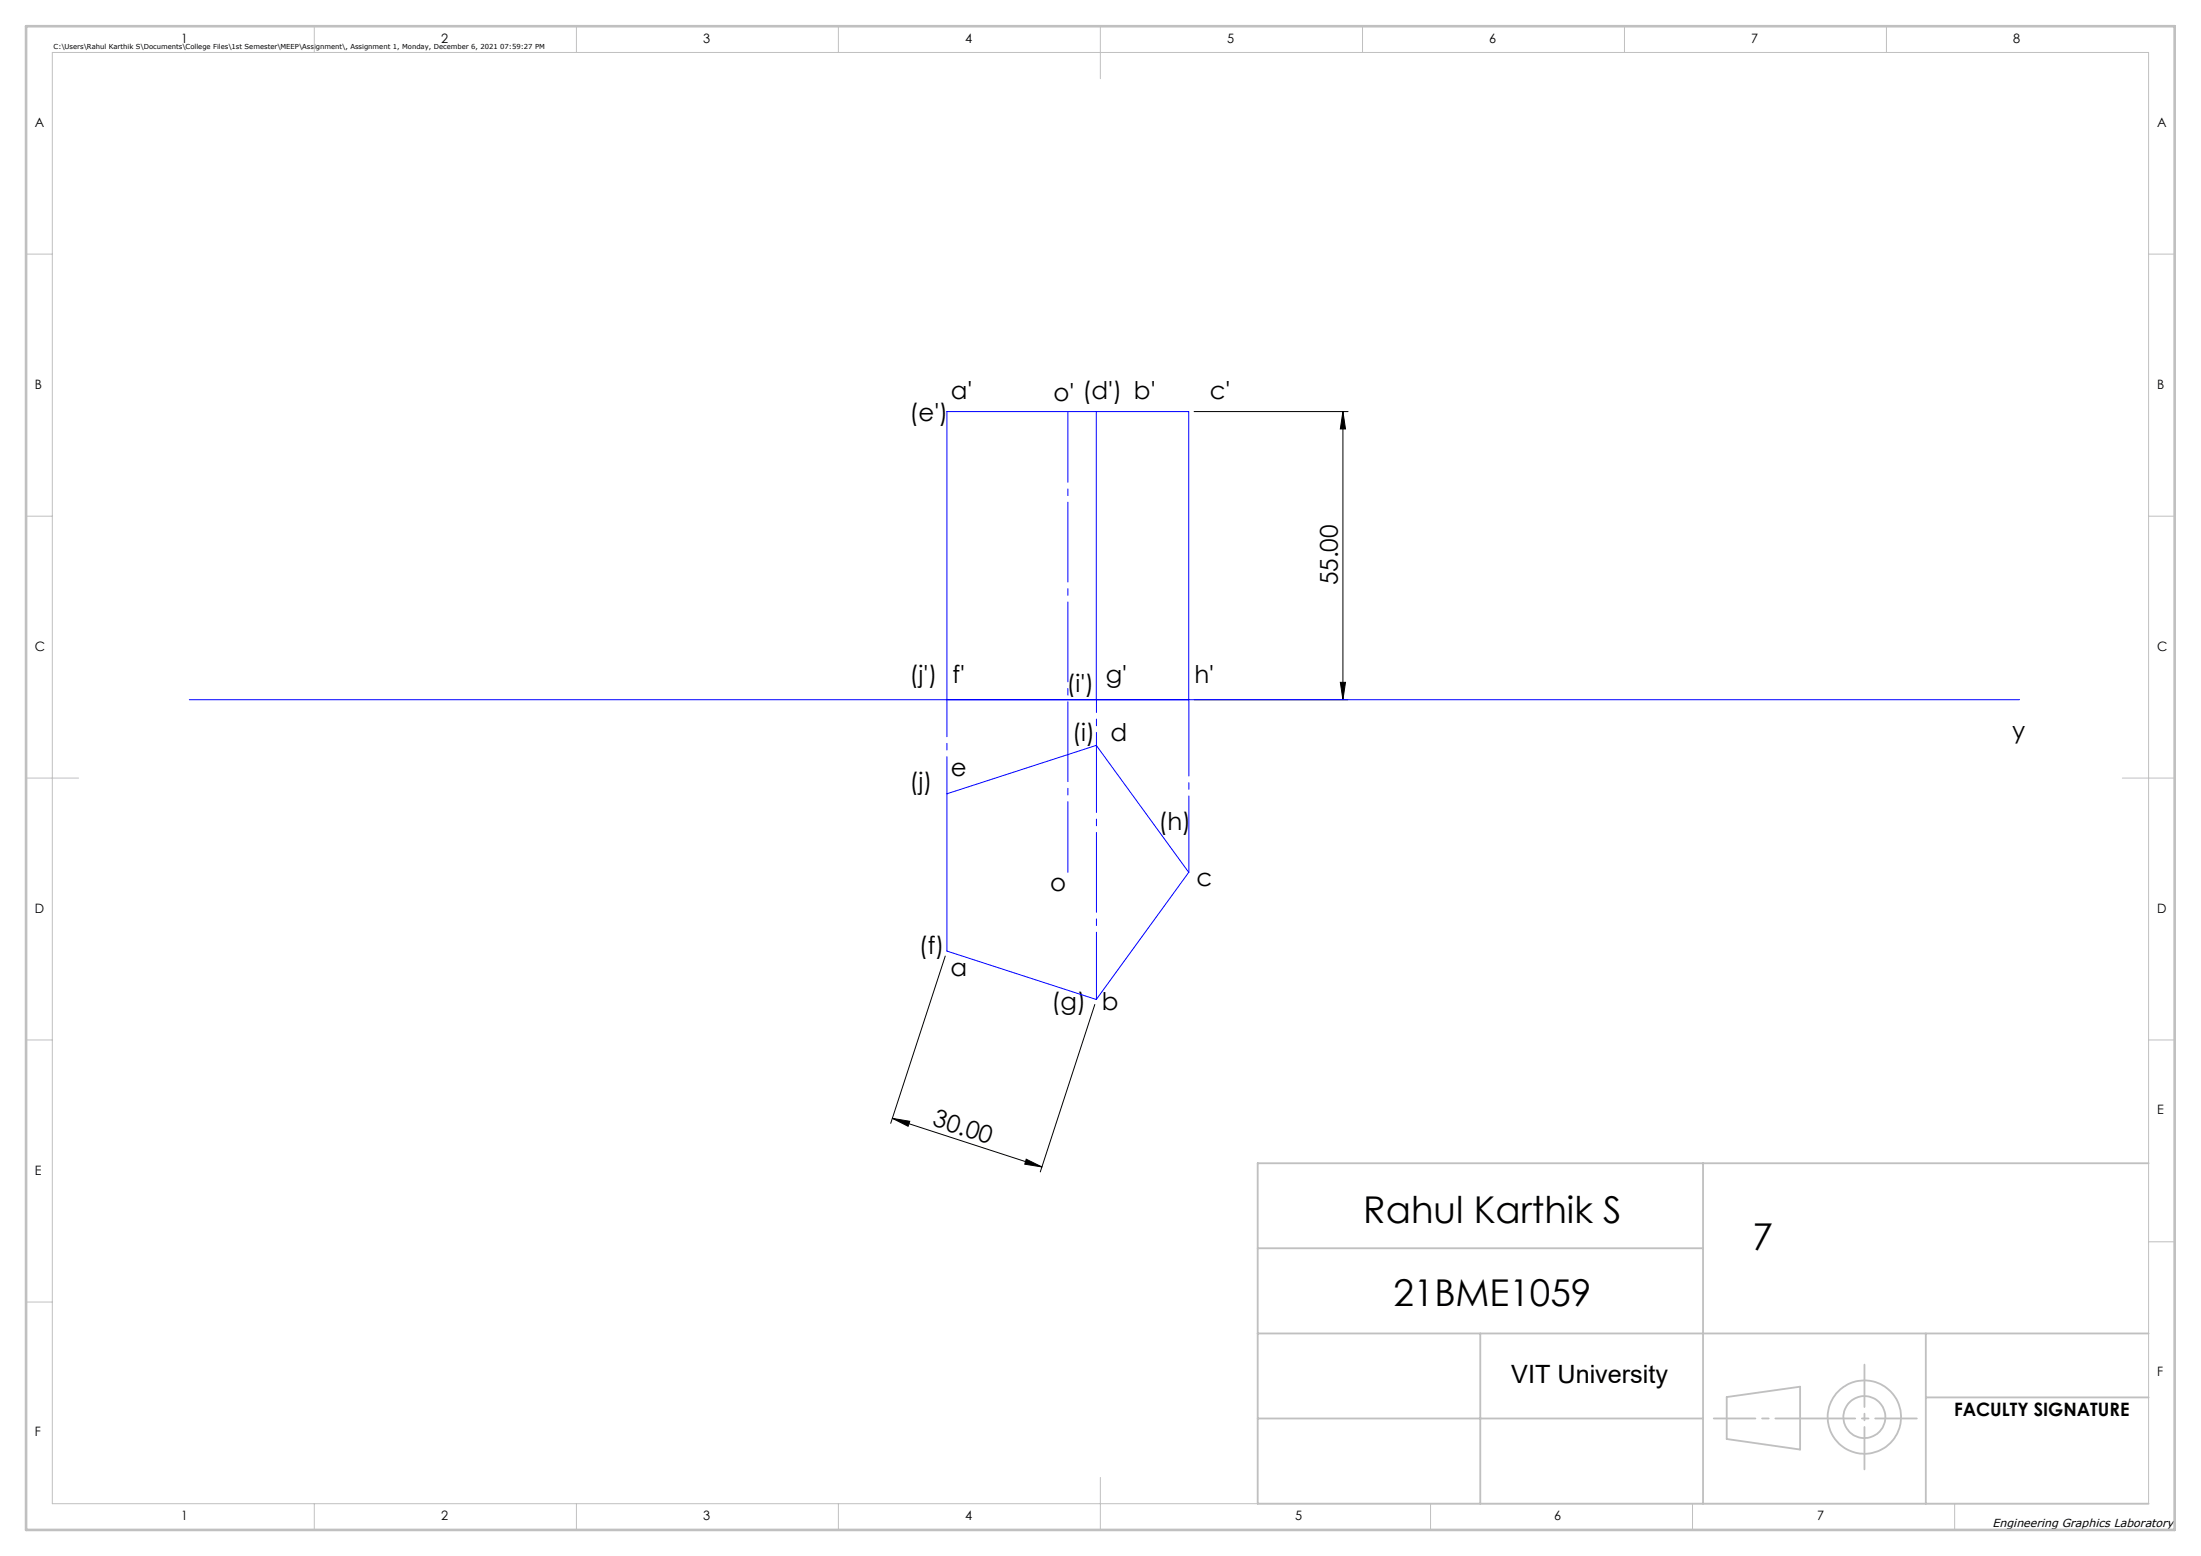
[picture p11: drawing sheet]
<svg xmlns="http://www.w3.org/2000/svg" width="420mm" height="297mm" viewBox="0 0 420 297" stroke-linecap="round" stroke-linejoin="round" font-family="sans-serif">
<path d="M227.9 78.6h29.3M256.3 78.6l.5 3.3h-1zM256.3 78.6v55M227.9 133.6h29.3M255.8 130.2h1l-.5 3.4zM180.4 182.5l-10.4 31.9M208.9 191.7l-10.4 32M170.3 213.5l28.5 9.2M170.3 213.5l3.3 .5-.3 1zM195.8 221.3l3 1.4-3.3-.5z" fill="none" stroke="#000" stroke-width=".19"/>
<g fill="none" stroke="#c0c0c0" stroke-width=".35">
<path d="M240 238.3h85M325 222v65M410 222h-170v65h170M240 254.5h170M282.5 254.5v32.5M367.5 254.5v32.5M240 270.8h85M329.5 266.7l14-2v12l-14-2zM367.5 266.7h42.5"/>
<circle cx="355.8" cy="270.5" r="7"/>
<circle cx="355.8" cy="270.5" r="4"/>
</g>
<g fill="none" stroke="#c0c0c0" stroke-width=".19">
<path d="M10 10h400v277h-400zM60 5v5M110 5v5M160 5v5M210 5v10M260 5v5M310 5v5M360 5v5M5 48.5h5M410 48.5h5M5 98.5h5M410 98.5h5"/>
<path d="M5 148.5h10M405 148.5h10M5 198.5h5M410 198.5h5M410 237h5M5 248.5h5M60 287v5M110 287v5M160 287v5M210 282v10M273 287v5M323 287v5"/>
<path d="M373 287v5"/>
</g>
<path d="M327 270.8h38.8" fill="none" stroke="#c0c0c0" stroke-width=".35" stroke-dasharray="15.2 1.3 1.3 1.3" stroke-dashoffset="7.3"/>
<path d="M355.8 260.5v20" fill="none" stroke="#c0c0c0" stroke-width=".35" stroke-dasharray="15.2 1.3 1.3 1.3" stroke-dashoffset="7.1"/>
<path d="M5 5h410v287h-410z" fill="none" stroke="#c0c0c0" stroke-width=".5"/>
<path d="M226.9 133.5v33" fill="none" stroke="#00f" stroke-width=".19" stroke-dasharray="15.2 1.3 1.3 1.3" stroke-dashoffset=".7"/>
<path d="M180.7 133.5v18" fill="none" stroke="#00f" stroke-width=".19" stroke-dasharray="15.2 1.3 1.3 1.3" stroke-dashoffset="8.2"/>
<path d="M209.2 142.2v-8.7" fill="none" stroke="#00f" stroke-width=".19" stroke-dasharray="15.2 1.3 1.3 1.3" stroke-dashoffset="12.8"/>
<path d="M209.2 190.8v-48.6" fill="none" stroke="#00f" stroke-width=".19" stroke-dasharray="15.2 1.3 1.3 1.3" stroke-dashoffset="2.4"/>
<path d="M203.8 78.5v88" fill="none" stroke="#00f" stroke-width=".19" stroke-dasharray="15.2 1.3 1.3 1.3" stroke-dashoffset="1.7"/>
<path d="M209.2 78.6v55M36.1 133.6h349.3M180.7 133.6v-55h46.1v55M180.7 151.5l28.5-9.2 17.6 24.2-17.6 24.3-28.5-9.3z" fill="none" stroke="#00f" stroke-width=".19"/>
<g fill="#000">
<path d="M256.3 78.6l.5 3.3h-1zM255.8 130.2h1l-.5 3.4z"/>
<path d="M170.3 213.5l3.3 .5-.3 1zM195.8 221.3l3 1.4-3.3-.5z"/>
</g>
<g font-size="7.1">
<text x="260.2" y="233.4">Rahul Karthik S</text>
<text x="334.4" y="238.7">7</text>
<text x="265.9" y="249.3">21BME1059</text>
</g>
<text font-size="4.8" x="288.4" y="264">VIT University</text>
<g font-size="4.7">
<text x="181.4" y="76.2">a'</text>
<text x="201" y="76.5">o' (d') b'</text>
<text x="230.8" y="76.2">c'</text>
<text x="173.6" y="80.3">(e')</text>
<text x="255.3" y="111.8" transform="rotate(-90 255.3 111.8)">55.00</text>
<text x="173.6" y="130.4">(j')</text>
<text x="181.8" y="130.4">f'</text>
<text x="211" y="130.4">g'</text>
<text x="227.9" y="130.4">h'</text>
<text x="203.5" y="132">(i')</text>
<text x="204.6" y="141.4">(i)</text>
<text x="211.9" y="141.4">d</text>
<text x="384" y="141">y</text>
<text x="181.4" y="148.1">e</text>
<text x="173.6" y="150.8">(j)</text>
<text x="221" y="158.5">(h)</text>
<text x="200.4" y="170">o</text>
<text x="228.3" y="169">c</text>
<text x="175.4" y="182.1">(f)</text>
<text x="181.4" y="186.4">a</text>
<text x="200.7" y="192.9">(g) b</text>
<text x="177.7" y="214.8" transform="rotate(18 177.7 214.8)">30.00</text>
</g>
<text font-size="3.5" x="372.9" y="270.3">FACULTY SIGNATURE</text>
<g font-size="2.5">
<text x="34.6" y="8.2">1</text>
<text x="84.2" y="8.2">2</text>
<text x="134.2" y="8.2">3</text>
<text x="184.2" y="8.2">4</text>
<text x="234.2" y="8.2">5</text>
<text x="284.2" y="8.2">6</text>
<text x="334.2" y="8.2">7</text>
<text x="384.2" y="8.2">8</text>
<text x="6.7" y="24.2">A</text>
<text x="411.7" y="24.2">A</text>
<text x="6.7" y="74.2">B</text>
<text x="411.7" y="74.2">B</text>
<text x="6.7" y="124.2">C</text>
<text x="411.7" y="124.2">C</text>
<text x="6.7" y="174.2">D</text>
<text x="411.7" y="174.2">D</text>
<text x="411.7" y="212.7">E</text>
<text x="6.7" y="224.2">E</text>
<text x="411.7" y="262.7">F</text>
<text x="6.7" y="274.2">F</text>
<text x="34.6" y="290.2">1</text>
<text x="84.2" y="290.2">2</text>
<text x="134.2" y="290.2">3</text>
<text x="184.2" y="290.2">4</text>
<text x="247.2" y="290.2">5</text>
<text x="296.5" y="290.2">6</text>
<text x="346.8" y="290.2">7</text>
</g>
<text font-size="2.2" x="380.2" y="291.4">Engineering Graphics Laboratory</text>
<text font-size="1.3" x="10.2" y="9.3">C:\Users\Rahul Karthik S\Documents\College Files\1st Semester\MEEP\Assignment\, Assignment 1, Monday, December 6, 2021 07:59:27 PM</text>
</svg>
